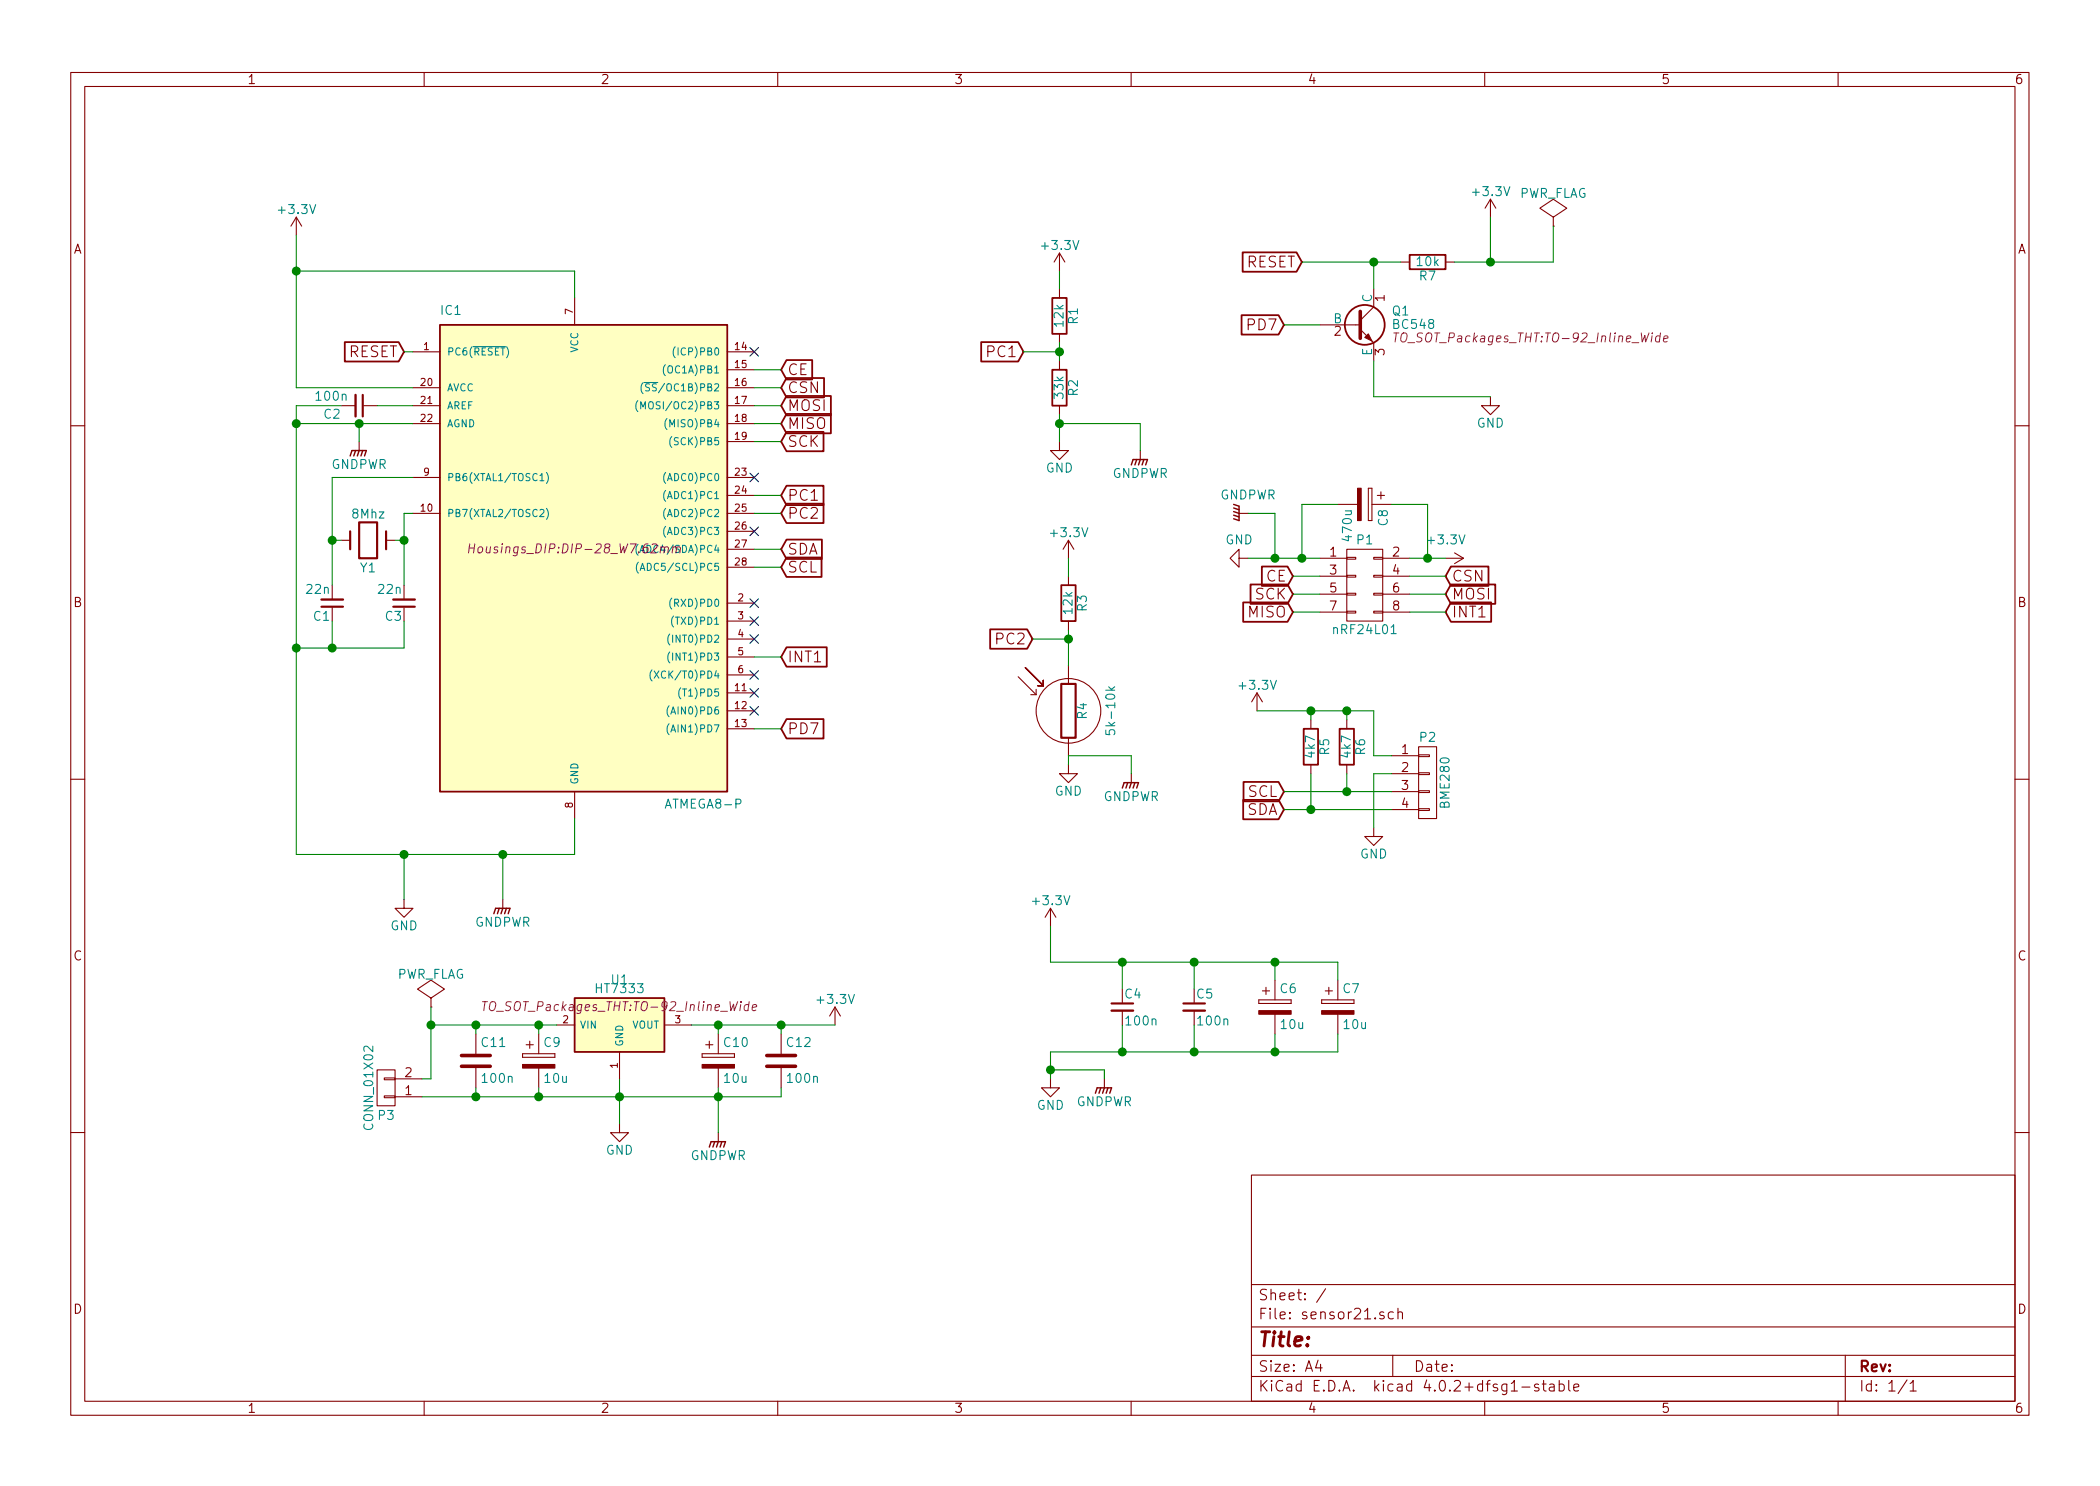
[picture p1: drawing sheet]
EESchema Schematic File Version 4
LIBS:sensor21-cache
EELAYER 26 0
EELAYER END
$Descr A4 11693 8268
encoding utf-8
Sheet 1 1
Title ""
Date ""
Rev ""
Comp ""
Comment1 ""
Comment2 ""
Comment3 ""
Comment4 ""
$EndDescr
$Comp
L sensor21-rescue:ATMEGA8-P IC1
U 1 1
P 3200 3050
F 0 "IC1" H 2450 4350 50  0000 L BNN
F 1 "ATMEGA8-P" H 3700 1600 50  0000 L BNN
F 2 "Housings_DIP:DIP-28_W7.62mm" H 3200 3050 50  0000 C CIN
F 3 "" H 3200 3050 50  0000 C CNN
	1    3200 3050
	1    0    0    -1  
$EndComp
$Comp
L power:GND #PWR01
U 1 1
P 2250 5000
F 0 "#PWR01" H 2250 4750 50  0001 C CNN
F 1 "GND" H 2250 4850 50  0000 C CNN
F 2 "" H 2250 5000 50  0000 C CNN
F 3 "" H 2250 5000 50  0000 C CNN
	1    2250 5000
	1    0    0    -1  
$EndComp
$Comp
L sensor21-rescue:Crystal Y1
U 1 1
P 2050 3000
F 0 "Y1" H 2050 3150 50  0000 C CNN
F 1 "8Mhz" H 2050 2850 50  0000 C CNN
F 2 "Crystals:Crystal_HC49-U_Vertical" H 2050 3000 50  0001 C CNN
F 3 "" H 2050 3000 50  0000 C CNN
	1    2050 3000
	-1   0    0    1   
$EndComp
$Comp
L sensor21-rescue:C_Small C3
U 1 1
P 2250 3350
F 0 "C3" H 2260 3420 50  0000 L CNN
F 1 "22n" H 2260 3270 50  0000 L CNN
F 2 "Capacitors_ThroughHole:C_Disc_D3_P2.5" H 2250 3350 50  0001 C CNN
F 3 "" H 2250 3350 50  0000 C CNN
	1    2250 3350
	-1   0    0    1   
$EndComp
$Comp
L sensor21-rescue:C_Small C1
U 1 1
P 1850 3350
F 0 "C1" H 1860 3420 50  0000 L CNN
F 1 "22n" H 1860 3270 50  0000 L CNN
F 2 "Capacitors_ThroughHole:C_Disc_D3_P2.5" H 1850 3350 50  0001 C CNN
F 3 "" H 1850 3350 50  0000 C CNN
	1    1850 3350
	-1   0    0    1   
$EndComp
$Comp
L power:+3.3V #PWR02
U 1 1
P 1650 1300
F 0 "#PWR02" H 1650 1150 50  0001 C CNN
F 1 "+3.3V" H 1650 1440 50  0000 C CNN
F 2 "" H 1650 1300 50  0000 C CNN
F 3 "" H 1650 1300 50  0000 C CNN
	1    1650 1300
	1    0    0    -1  
$EndComp
$Comp
L sensor21-rescue:R R7
U 1 1
P 7950 1450
F 0 "R7" V 8030 1450 50  0000 C CNN
F 1 "10k" V 7950 1450 50  0000 C CNN
F 2 "Resistors_ThroughHole:Resistor_Horizontal_RM10mm" V 7880 1450 50  0001 C CNN
F 3 "" H 7950 1450 50  0000 C CNN
	1    7950 1450
	0    1    1    0   
$EndComp
$Comp
L power:+3.3V #PWR03
U 1 1
P 5850 5150
F 0 "#PWR03" H 5850 5000 50  0001 C CNN
F 1 "+3.3V" H 5850 5290 50  0000 C CNN
F 2 "" H 5850 5150 50  0000 C CNN
F 3 "" H 5850 5150 50  0000 C CNN
	1    5850 5150
	1    0    0    -1  
$EndComp
$Comp
L power:GND #PWR04
U 1 1
P 5850 6000
F 0 "#PWR04" H 5850 5750 50  0001 C CNN
F 1 "GND" H 5850 5850 50  0000 C CNN
F 2 "" H 5850 6000 50  0000 C CNN
F 3 "" H 5850 6000 50  0000 C CNN
	1    5850 6000
	1    0    0    -1  
$EndComp
$Comp
L sensor21-rescue:C_Small C2
U 1 1
P 2000 2250
F 0 "C2" V 2050 2050 50  0000 L CNN
F 1 "100n" V 1950 2000 50  0000 L CNN
F 2 "Capacitors_ThroughHole:C_Disc_D3_P2.5" H 2000 2250 50  0001 C CNN
F 3 "" H 2000 2250 50  0000 C CNN
	1    2000 2250
	0    1    1    0   
$EndComp
$Comp
L sensor21-rescue:C_Small C4
U 1 1
P 6250 5600
F 0 "C4" H 6260 5670 50  0000 L CNN
F 1 "100n" H 6260 5520 50  0000 L CNN
F 2 "Capacitors_ThroughHole:C_Disc_D3_P2.5" H 6250 5600 50  0001 C CNN
F 3 "" H 6250 5600 50  0000 C CNN
	1    6250 5600
	1    0    0    -1  
$EndComp
$Comp
L sensor21-rescue:CP C6
U 1 1
P 7100 5600
F 0 "C6" H 7125 5700 50  0000 L CNN
F 1 "10u" H 7125 5500 50  0000 L CNN
F 2 "Capacitors_ThroughHole:C_Radial_D5_L11_P2" H 7138 5450 50  0001 C CNN
F 3 "" H 7100 5600 50  0000 C CNN
	1    7100 5600
	1    0    0    -1  
$EndComp
$Comp
L sensor21-rescue:CP C7
U 1 1
P 7450 5600
F 0 "C7" H 7475 5700 50  0000 L CNN
F 1 "10u" H 7475 5500 50  0000 L CNN
F 2 "Capacitors_ThroughHole:C_Radial_D5_L11_P2" H 7488 5450 50  0001 C CNN
F 3 "" H 7450 5600 50  0000 C CNN
	1    7450 5600
	1    0    0    -1  
$EndComp
$Comp
L sensor21-rescue:C_Small C5
U 1 1
P 6650 5600
F 0 "C5" H 6660 5670 50  0000 L CNN
F 1 "100n" H 6660 5520 50  0000 L CNN
F 2 "Capacitors_ThroughHole:C_Disc_D3_P2.5" H 6650 5600 50  0001 C CNN
F 3 "" H 6650 5600 50  0000 C CNN
	1    6650 5600
	1    0    0    -1  
$EndComp
$Comp
L sensor21-rescue:CONN_02X04 P1
U 1 1
P 7600 3250
F 0 "P1" H 7600 3500 50  0000 C CNN
F 1 "nRF24L01" H 7600 3000 50  0000 C CNN
F 2 "nrf24-connector:Socket_Strip_Straight_2x04_Pitch2.54mm" H 7600 2050 50  0001 C CNN
F 3 "" H 7600 2050 50  0000 C CNN
	1    7600 3250
	1    0    0    -1  
$EndComp
$Comp
L sensor21-rescue:CONN_01X04 P2
U 1 1
P 7950 4350
F 0 "P2" H 7950 4600 50  0000 C CNN
F 1 "BME280" V 8050 4350 50  0000 C CNN
F 2 "Socket_Strips:Socket_Strip_Straight_1x04" H 7950 4350 50  0001 C CNN
F 3 "" H 7950 4350 50  0000 C CNN
	1    7950 4350
	1    0    0    -1  
$EndComp
$Comp
L sensor21-rescue:BC548 Q1
U 1 1
P 7550 1800
F 0 "Q1" H 7750 1875 50  0000 L CNN
F 1 "BC548" H 7750 1800 50  0000 L CNN
F 2 "TO_SOT_Packages_THT:TO-92_Inline_Wide" H 7750 1725 50  0000 L CIN
F 3 "" H 7550 1800 50  0000 L CNN
	1    7550 1800
	1    0    0    -1  
$EndComp
Text GLabel 2250 1950 0    60   Input ~ 0
RESET
Text GLabel 7250 1450 0    60   Input ~ 0
RESET
Text GLabel 4350 4050 2    60   Input ~ 0
PD7
Text GLabel 7150 1800 0    60   Input ~ 0
PD7
$Comp
L power:GND #PWR05
U 1 1
P 8300 2200
F 0 "#PWR05" H 8300 1950 50  0001 C CNN
F 1 "GND" H 8300 2050 50  0000 C CNN
F 2 "" H 8300 2200 50  0000 C CNN
F 3 "" H 8300 2200 50  0000 C CNN
	1    8300 2200
	1    0    0    -1  
$EndComp
$Comp
L power:+3.3V #PWR06
U 1 1
P 8300 1200
F 0 "#PWR06" H 8300 1050 50  0001 C CNN
F 1 "+3.3V" H 8300 1340 50  0000 C CNN
F 2 "" H 8300 1200 50  0000 C CNN
F 3 "" H 8300 1200 50  0000 C CNN
	1    8300 1200
	1    0    0    -1  
$EndComp
Text GLabel 4350 2150 2    60   Input ~ 0
CSN
Text GLabel 4350 2250 2    60   Input ~ 0
MOSI
Text GLabel 4350 2350 2    60   Input ~ 0
MISO
Text GLabel 4350 2450 2    60   Input ~ 0
SCK
Text GLabel 4350 3650 2    60   Input ~ 0
INT1
Text GLabel 4350 3050 2    60   Input ~ 0
SDA
Text GLabel 4350 3150 2    60   Input ~ 0
SCL
Text GLabel 7150 4400 0    60   Input ~ 0
SCL
Text GLabel 7150 4500 0    60   Input ~ 0
SDA
$Comp
L power:+3.3V #PWR07
U 1 1
P 7000 3950
F 0 "#PWR07" H 7000 3800 50  0001 C CNN
F 1 "+3.3V" H 7000 4090 50  0000 C CNN
F 2 "" H 7000 3950 50  0000 C CNN
F 3 "" H 7000 3950 50  0000 C CNN
	1    7000 3950
	1    0    0    -1  
$EndComp
$Comp
L power:GND #PWR08
U 1 1
P 7650 4600
F 0 "#PWR08" H 7650 4350 50  0001 C CNN
F 1 "GND" H 7650 4450 50  0000 C CNN
F 2 "" H 7650 4600 50  0000 C CNN
F 3 "" H 7650 4600 50  0000 C CNN
	1    7650 4600
	1    0    0    -1  
$EndComp
$Comp
L sensor21-rescue:R R6
U 1 1
P 7500 4150
F 0 "R6" V 7580 4150 50  0000 C CNN
F 1 "4k7" V 7500 4150 50  0000 C CNN
F 2 "Resistors_ThroughHole:Resistor_Horizontal_RM10mm" V 7430 4150 50  0001 C CNN
F 3 "" H 7500 4150 50  0000 C CNN
	1    7500 4150
	1    0    0    -1  
$EndComp
$Comp
L sensor21-rescue:R R5
U 1 1
P 7300 4150
F 0 "R5" V 7380 4150 50  0000 C CNN
F 1 "4k7" V 7300 4150 50  0000 C CNN
F 2 "Resistors_ThroughHole:Resistor_Horizontal_RM10mm" V 7230 4150 50  0001 C CNN
F 3 "" H 7300 4150 50  0000 C CNN
	1    7300 4150
	1    0    0    -1  
$EndComp
Text GLabel 8050 3400 2    60   Input ~ 0
INT1
Text GLabel 8050 3300 2    60   Input ~ 0
MOSI
Text GLabel 7200 3300 0    60   Input ~ 0
SCK
Text GLabel 7200 3400 0    60   Input ~ 0
MISO
$Comp
L power:GND #PWR09
U 1 1
P 6950 3100
F 0 "#PWR09" H 6950 2850 50  0001 C CNN
F 1 "GND" V 6850 3050 50  0000 C CNN
F 2 "" H 6950 3100 50  0000 C CNN
F 3 "" H 6950 3100 50  0000 C CNN
	1    6950 3100
	0    1    1    0   
$EndComp
$Comp
L power:+3.3V #PWR010
U 1 1
P 8050 3100
F 0 "#PWR010" H 8050 2950 50  0001 C CNN
F 1 "+3.3V" V 7950 3100 50  0000 C CNN
F 2 "" H 8050 3100 50  0000 C CNN
F 3 "" H 8050 3100 50  0000 C CNN
	1    8050 3100
	0    1    1    0   
$EndComp
$Comp
L sensor21-rescue:CP C8
U 1 1
P 7600 2800
F 0 "C8" H 7625 2900 50  0000 L CNN
F 1 "470u" H 7625 2700 50  0000 L CNN
F 2 "Capacitors_ThroughHole:C_Radial_D8_L13_P3.8" H 7638 2650 50  0001 C CNN
F 3 "" H 7600 2800 50  0000 C CNN
	1    7600 2800
	0    1    1    0   
$EndComp
Text GLabel 4350 2050 2    60   Input ~ 0
CE
Text GLabel 8050 3200 2    60   Input ~ 0
CSN
Text GLabel 7200 3200 0    60   Input ~ 0
CE
$Comp
L sensor21-rescue:R R1
U 1 1
P 5900 1750
F 0 "R1" V 5980 1750 50  0000 C CNN
F 1 "12k" V 5900 1750 50  0000 C CNN
F 2 "Resistors_ThroughHole:Resistor_Horizontal_RM10mm" V 5830 1750 50  0001 C CNN
F 3 "" H 5900 1750 50  0000 C CNN
	1    5900 1750
	1    0    0    -1  
$EndComp
$Comp
L sensor21-rescue:R R2
U 1 1
P 5900 2150
F 0 "R2" V 5980 2150 50  0000 C CNN
F 1 "33k" V 5900 2150 50  0000 C CNN
F 2 "Resistors_ThroughHole:Resistor_Horizontal_RM10mm" V 5830 2150 50  0001 C CNN
F 3 "" H 5900 2150 50  0000 C CNN
	1    5900 2150
	1    0    0    -1  
$EndComp
$Comp
L power:+3.3V #PWR011
U 1 1
P 5900 1500
F 0 "#PWR011" H 5900 1350 50  0001 C CNN
F 1 "+3.3V" H 5900 1640 50  0000 C CNN
F 2 "" H 5900 1500 50  0000 C CNN
F 3 "" H 5900 1500 50  0000 C CNN
	1    5900 1500
	1    0    0    -1  
$EndComp
$Comp
L power:GND #PWR012
U 1 1
P 5900 2450
F 0 "#PWR012" H 5900 2200 50  0001 C CNN
F 1 "GND" H 5900 2300 50  0000 C CNN
F 2 "" H 5900 2450 50  0000 C CNN
F 3 "" H 5900 2450 50  0000 C CNN
	1    5900 2450
	1    0    0    -1  
$EndComp
$Comp
L sensor21-rescue:R R3
U 1 1
P 5950 3350
F 0 "R3" V 6030 3350 50  0000 C CNN
F 1 "12k" V 5950 3350 50  0000 C CNN
F 2 "Resistors_ThroughHole:Resistor_Horizontal_RM10mm" V 5880 3350 50  0001 C CNN
F 3 "" H 5950 3350 50  0000 C CNN
	1    5950 3350
	1    0    0    -1  
$EndComp
$Comp
L power:+3.3V #PWR013
U 1 1
P 5950 3100
F 0 "#PWR013" H 5950 2950 50  0001 C CNN
F 1 "+3.3V" H 5950 3240 50  0000 C CNN
F 2 "" H 5950 3100 50  0000 C CNN
F 3 "" H 5950 3100 50  0000 C CNN
	1    5950 3100
	1    0    0    -1  
$EndComp
$Comp
L power:GND #PWR014
U 1 1
P 5950 4250
F 0 "#PWR014" H 5950 4000 50  0001 C CNN
F 1 "GND" H 5950 4100 50  0000 C CNN
F 2 "" H 5950 4250 50  0000 C CNN
F 3 "" H 5950 4250 50  0000 C CNN
	1    5950 4250
	1    0    0    -1  
$EndComp
$Comp
L sensor21-rescue:Photores R4
U 1 1
P 5950 3950
F 0 "R4" V 6030 3950 50  0000 C CNN
F 1 "5k-10k" V 6160 3950 50  0000 C TNN
F 2 "Socket_Strips:Socket_Strip_Straight_1x02" V 5880 3950 50  0001 C CNN
F 3 "" H 5950 3950 50  0000 C CNN
	1    5950 3950
	1    0    0    -1  
$EndComp
NoConn ~ 4200 1950
NoConn ~ 4200 2650
NoConn ~ 4200 2950
NoConn ~ 4200 3350
NoConn ~ 4200 3750
NoConn ~ 4200 3850
NoConn ~ 4200 3950
NoConn ~ 4200 3550
NoConn ~ 4200 3450
$Comp
L power:+3.3V #PWR015
U 1 1
P 4650 5700
F 0 "#PWR015" H 4650 5550 50  0001 C CNN
F 1 "+3.3V" H 4650 5840 50  0000 C CNN
F 2 "" H 4650 5700 50  0000 C CNN
F 3 "" H 4650 5700 50  0000 C CNN
	1    4650 5700
	1    0    0    -1  
$EndComp
$Comp
L power:GND #PWR016
U 1 1
P 3450 6250
F 0 "#PWR016" H 3450 6000 50  0001 C CNN
F 1 "GND" H 3450 6100 50  0000 C CNN
F 2 "" H 3450 6250 50  0000 C CNN
F 3 "" H 3450 6250 50  0000 C CNN
	1    3450 6250
	1    0    0    -1  
$EndComp
Text GLabel 4350 2850 2    60   Input ~ 0
PC2
Text GLabel 4350 2750 2    60   Input ~ 0
PC1
Text GLabel 5700 1950 0    60   Input ~ 0
PC1
Text GLabel 5750 3550 0    60   Input ~ 0
PC2
$Comp
L power:PWR_FLAG #FLG017
U 1 1
P 2400 5600
F 0 "#FLG017" H 2400 5695 50  0001 C CNN
F 1 "PWR_FLAG" H 2400 5780 50  0000 C CNN
F 2 "" H 2400 5600 50  0000 C CNN
F 3 "" H 2400 5600 50  0000 C CNN
	1    2400 5600
	1    0    0    -1  
$EndComp
$Comp
L sensor21-rescue:CONN_01X02 P3
U 1 1
P 2150 6050
F 0 "P3" H 2150 6200 50  0000 C CNN
F 1 "CONN_01X02" V 2250 6050 50  0000 C CNN
F 2 "Connect:GTK2400-V2" H 2150 6050 50  0001 C CNN
F 3 "" H 2150 6050 50  0000 C CNN
	1    2150 6050
	-1   0    0    1   
$EndComp
$Comp
L sensor21-rescue:CP C9
U 1 1
P 3000 5900
F 0 "C9" H 3025 6000 50  0000 L CNN
F 1 "10u" H 3025 5800 50  0000 L CNN
F 2 "Capacitors_ThroughHole:C_Radial_D5_L11_P2" H 3038 5750 50  0001 C CNN
F 3 "" H 3000 5900 50  0000 C CNN
	1    3000 5900
	1    0    0    -1  
$EndComp
$Comp
L sensor21-rescue:CP C10
U 1 1
P 4000 5900
F 0 "C10" H 4025 6000 50  0000 L CNN
F 1 "10u" H 4025 5800 50  0000 L CNN
F 2 "Capacitors_ThroughHole:C_Radial_D5_L11_P2" H 4038 5750 50  0001 C CNN
F 3 "" H 4000 5900 50  0000 C CNN
	1    4000 5900
	1    0    0    -1  
$EndComp
$Comp
L sensor21-rescue:GNDPWR #PWR018
U 1 1
P 6350 2500
F 0 "#PWR018" H 6350 2300 50  0001 C CNN
F 1 "GNDPWR" H 6350 2370 50  0000 C CNN
F 2 "" H 6350 2450 50  0000 C CNN
F 3 "" H 6350 2450 50  0000 C CNN
	1    6350 2500
	1    0    0    -1  
$EndComp
$Comp
L sensor21-rescue:GNDPWR #PWR019
U 1 1
P 2800 5000
F 0 "#PWR019" H 2800 4800 50  0001 C CNN
F 1 "GNDPWR" H 2800 4870 50  0000 C CNN
F 2 "" H 2800 4950 50  0000 C CNN
F 3 "" H 2800 4950 50  0000 C CNN
	1    2800 5000
	1    0    0    -1  
$EndComp
$Comp
L sensor21-rescue:GNDPWR #PWR020
U 1 1
P 6950 2850
F 0 "#PWR020" H 6950 2650 50  0001 C CNN
F 1 "GNDPWR" V 6850 2850 50  0000 C CNN
F 2 "" H 6950 2800 50  0000 C CNN
F 3 "" H 6950 2800 50  0000 C CNN
	1    6950 2850
	0    1    1    0   
$EndComp
$Comp
L sensor21-rescue:GNDPWR #PWR021
U 1 1
P 4000 6300
F 0 "#PWR021" H 4000 6100 50  0001 C CNN
F 1 "GNDPWR" H 4000 6170 50  0000 C CNN
F 2 "" H 4000 6250 50  0000 C CNN
F 3 "" H 4000 6250 50  0000 C CNN
	1    4000 6300
	1    0    0    -1  
$EndComp
$Comp
L sensor21-rescue:GNDPWR #PWR022
U 1 1
P 2000 2450
F 0 "#PWR022" H 2000 2250 50  0001 C CNN
F 1 "GNDPWR" H 2000 2320 50  0000 C CNN
F 2 "" H 2000 2400 50  0000 C CNN
F 3 "" H 2000 2400 50  0000 C CNN
	1    2000 2450
	1    0    0    -1  
$EndComp
$Comp
L sensor21-rescue:GNDPWR #PWR023
U 1 1
P 6300 4300
F 0 "#PWR023" H 6300 4100 50  0001 C CNN
F 1 "GNDPWR" H 6300 4170 50  0000 C CNN
F 2 "" H 6300 4250 50  0000 C CNN
F 3 "" H 6300 4250 50  0000 C CNN
	1    6300 4300
	1    0    0    -1  
$EndComp
Wire Wire Line
	2300 2650 1850 2650
Wire Wire Line
	1850 2650 1850 3000
Wire Wire Line
	1900 3000 1850 3000
Connection ~ 1850 3000
Wire Wire Line
	2300 2850 2250 2850
Wire Wire Line
	2250 2850 2250 3000
Wire Wire Line
	2200 3000 2250 3000
Connection ~ 2250 3000
Wire Wire Line
	1850 3450 1850 3600
Wire Wire Line
	1650 4750 2250 4750
Wire Wire Line
	3200 4750 3200 4550
Connection ~ 2250 4750
Wire Wire Line
	1650 2350 2000 2350
Wire Wire Line
	1650 2250 1650 2350
Wire Wire Line
	2250 4750 2250 5000
Wire Wire Line
	1650 3600 1850 3600
Connection ~ 1650 3600
Wire Wire Line
	2250 3600 2250 3450
Connection ~ 1850 3600
Connection ~ 1650 2350
Wire Wire Line
	1650 1300 1650 1500
Wire Wire Line
	7450 5350 7450 5450
Wire Wire Line
	7100 5350 7100 5450
Connection ~ 7100 5350
Wire Wire Line
	6650 5350 6650 5500
Connection ~ 6650 5350
Wire Wire Line
	6250 5500 6250 5350
Connection ~ 6250 5350
Wire Wire Line
	7450 5850 7450 5750
Wire Wire Line
	7100 5850 7100 5750
Connection ~ 7100 5850
Wire Wire Line
	6650 5850 6650 5700
Connection ~ 6650 5850
Wire Wire Line
	6250 5700 6250 5850
Connection ~ 6250 5850
Wire Wire Line
	1650 2150 2300 2150
Wire Wire Line
	3200 1650 3200 1500
Wire Wire Line
	3200 1500 1650 1500
Connection ~ 1650 1500
Wire Wire Line
	2300 1950 2250 1950
Wire Wire Line
	7250 1450 7650 1450
Wire Wire Line
	7650 1450 7650 1600
Connection ~ 7650 1450
Wire Wire Line
	4350 4050 4200 4050
Wire Wire Line
	7350 1800 7150 1800
Wire Wire Line
	7650 2000 7650 2200
Wire Wire Line
	7650 2200 8300 2200
Wire Wire Line
	8100 1450 8300 1450
Wire Wire Line
	8300 1450 8300 1200
Wire Wire Line
	4200 3650 4350 3650
Wire Wire Line
	4200 2450 4350 2450
Wire Wire Line
	4200 2350 4350 2350
Wire Wire Line
	4200 2250 4350 2250
Wire Wire Line
	4200 2150 4350 2150
Wire Wire Line
	4350 3150 4200 3150
Wire Wire Line
	4200 3050 4350 3050
Wire Wire Line
	7150 4500 7300 4500
Wire Wire Line
	7150 4400 7500 4400
Wire Wire Line
	7750 4300 7650 4300
Wire Wire Line
	7650 4300 7650 4600
Wire Wire Line
	7000 3950 7300 3950
Wire Wire Line
	7650 3950 7650 4200
Wire Wire Line
	7650 4200 7750 4200
Wire Wire Line
	7300 4300 7300 4500
Connection ~ 7300 4500
Wire Wire Line
	7500 4300 7500 4400
Connection ~ 7500 4400
Wire Wire Line
	7500 4000 7500 3950
Connection ~ 7500 3950
Wire Wire Line
	7300 4000 7300 3950
Connection ~ 7300 3950
Wire Wire Line
	7200 3400 7350 3400
Wire Wire Line
	7200 3300 7350 3300
Wire Wire Line
	7850 3300 8050 3300
Wire Wire Line
	7850 3400 8050 3400
Wire Wire Line
	7850 3100 7950 3100
Wire Wire Line
	6950 3100 7100 3100
Wire Wire Line
	7450 2800 7250 2800
Wire Wire Line
	7250 2800 7250 3100
Connection ~ 7250 3100
Wire Wire Line
	7750 2800 7950 2800
Wire Wire Line
	7950 2800 7950 3100
Connection ~ 7950 3100
Wire Wire Line
	4350 2050 4200 2050
Wire Wire Line
	7200 3200 7350 3200
Wire Wire Line
	7850 3200 8050 3200
Wire Wire Line
	5700 1950 5900 1950
Wire Wire Line
	5900 1900 5900 1950
Connection ~ 5900 1950
Wire Wire Line
	5900 1600 5900 1500
Wire Wire Line
	5900 2300 5900 2350
Wire Wire Line
	5750 3550 5950 3550
Connection ~ 5950 3550
Wire Wire Line
	5950 3200 5950 3100
Wire Wire Line
	5950 3500 5950 3550
Wire Wire Line
	5950 4200 5950 4250
Wire Wire Line
	1900 2250 1650 2250
Wire Wire Line
	2100 2250 2300 2250
Wire Wire Line
	3850 5700 4000 5700
Wire Wire Line
	3450 6000 3450 6100
Wire Wire Line
	4350 2750 4200 2750
Wire Wire Line
	4350 2850 4200 2850
Wire Wire Line
	5850 5350 6250 5350
Wire Wire Line
	2400 5600 2400 5700
Wire Wire Line
	2400 6000 2350 6000
Connection ~ 2400 5700
Wire Wire Line
	2350 6100 2650 6100
Connection ~ 3450 6100
Wire Wire Line
	5850 5850 5850 5950
Wire Wire Line
	5850 5350 5850 5150
Wire Wire Line
	3000 5700 3000 5750
Connection ~ 3000 5700
Wire Wire Line
	3000 6050 3000 6100
Connection ~ 3000 6100
Wire Wire Line
	4000 5750 4000 5700
Connection ~ 4000 5700
Wire Wire Line
	4000 6050 4000 6100
Wire Wire Line
	5900 2350 6350 2350
Wire Wire Line
	6350 2350 6350 2500
Connection ~ 5900 2350
Wire Wire Line
	2800 4750 2800 5000
Connection ~ 2800 4750
Wire Wire Line
	6950 2850 7100 2850
Wire Wire Line
	7100 2850 7100 3100
Connection ~ 7100 3100
Connection ~ 4000 6100
Wire Wire Line
	2000 2450 2000 2350
Connection ~ 2000 2350
Wire Wire Line
	5950 4200 6300 4200
Wire Wire Line
	6300 4200 6300 4300
$Comp
L sensor21-rescue:GNDPWR #PWR024
U 1 1
P 6150 6000
F 0 "#PWR024" H 6150 5800 50  0001 C CNN
F 1 "GNDPWR" H 6150 5870 50  0000 C CNN
F 2 "" H 6150 5950 50  0000 C CNN
F 3 "" H 6150 5950 50  0000 C CNN
	1    6150 6000
	1    0    0    -1  
$EndComp
Wire Wire Line
	5850 5950 6150 5950
Wire Wire Line
	6150 5950 6150 6000
Connection ~ 5850 5950
Wire Wire Line
	5850 5850 6250 5850
$Comp
L HT7333:HT7333 U1
U 1 1
P 3450 5700
F 0 "U1" H 3450 5950 50  0000 C CNN
F 1 "HT7333" H 3450 5900 50  0000 C CNN
F 2 "TO_SOT_Packages_THT:TO-92_Inline_Wide" H 3450 5800 50  0000 C CIN
F 3 "" H 3450 5700 50  0000 C CNN
	1    3450 5700
	1    0    0    -1  
$EndComp
$Comp
L power:PWR_FLAG #FLG025
U 1 1
P 8650 1250
F 0 "#FLG025" H 8650 1345 50  0001 C CNN
F 1 "PWR_FLAG" H 8650 1430 50  0000 C CNN
F 2 "" H 8650 1250 50  0000 C CNN
F 3 "" H 8650 1250 50  0000 C CNN
	1    8650 1250
	1    0    0    -1  
$EndComp
Wire Wire Line
	8650 1450 8650 1250
Connection ~ 8300 1450
$Comp
L sensor21-rescue:C C11
U 1 1
P 2650 5900
F 0 "C11" H 2675 6000 50  0000 L CNN
F 1 "100n" H 2675 5800 50  0000 L CNN
F 2 "Capacitors_ThroughHole:C_Disc_D3_P2.5" H 2688 5750 50  0001 C CNN
F 3 "" H 2650 5900 50  0000 C CNN
	1    2650 5900
	1    0    0    -1  
$EndComp
$Comp
L sensor21-rescue:C C12
U 1 1
P 4350 5900
F 0 "C12" H 4375 6000 50  0000 L CNN
F 1 "100n" H 4375 5800 50  0000 L CNN
F 2 "Capacitors_ThroughHole:C_Disc_D3_P2.5" H 4388 5750 50  0001 C CNN
F 3 "" H 4350 5900 50  0000 C CNN
	1    4350 5900
	1    0    0    -1  
$EndComp
Wire Wire Line
	2400 5700 2650 5700
Wire Wire Line
	2650 5750 2650 5700
Connection ~ 2650 5700
Wire Wire Line
	2650 6050 2650 6100
Connection ~ 2650 6100
Wire Wire Line
	4350 6100 4350 6050
Wire Wire Line
	4350 5750 4350 5700
Connection ~ 4350 5700
Wire Wire Line
	1850 3000 1850 3250
Wire Wire Line
	2250 3000 2250 3250
Wire Wire Line
	2250 4750 2800 4750
Wire Wire Line
	1650 3600 1650 4750
Wire Wire Line
	1850 3600 2250 3600
Wire Wire Line
	1650 2350 1650 3600
Wire Wire Line
	7100 5350 7450 5350
Wire Wire Line
	6650 5350 7100 5350
Wire Wire Line
	6250 5350 6650 5350
Wire Wire Line
	7100 5850 7450 5850
Wire Wire Line
	6650 5850 7100 5850
Wire Wire Line
	6250 5850 6650 5850
Wire Wire Line
	1650 1500 1650 2150
Wire Wire Line
	7650 1450 7800 1450
Wire Wire Line
	7300 4500 7750 4500
Wire Wire Line
	7500 4400 7750 4400
Wire Wire Line
	7500 3950 7650 3950
Wire Wire Line
	7300 3950 7500 3950
Wire Wire Line
	7250 3100 7350 3100
Wire Wire Line
	7950 3100 8050 3100
Wire Wire Line
	5900 1950 5900 2000
Wire Wire Line
	5950 3550 5950 3700
Wire Wire Line
	2400 5700 2400 6000
Wire Wire Line
	3450 6100 3450 6250
Wire Wire Line
	3450 6100 4000 6100
Wire Wire Line
	3000 5700 3100 5700
Wire Wire Line
	3000 6100 3450 6100
Wire Wire Line
	4000 5700 4350 5700
Wire Wire Line
	5900 2350 5900 2450
Wire Wire Line
	2800 4750 3200 4750
Wire Wire Line
	7100 3100 7250 3100
Wire Wire Line
	4000 6100 4000 6300
Wire Wire Line
	4000 6100 4350 6100
Wire Wire Line
	2000 2350 2300 2350
Wire Wire Line
	5850 5950 5850 6000
Wire Wire Line
	8300 1450 8650 1450
Wire Wire Line
	2650 5700 3000 5700
Wire Wire Line
	2650 6100 3000 6100
Wire Wire Line
	4350 5700 4650 5700
$EndSCHEMATC
